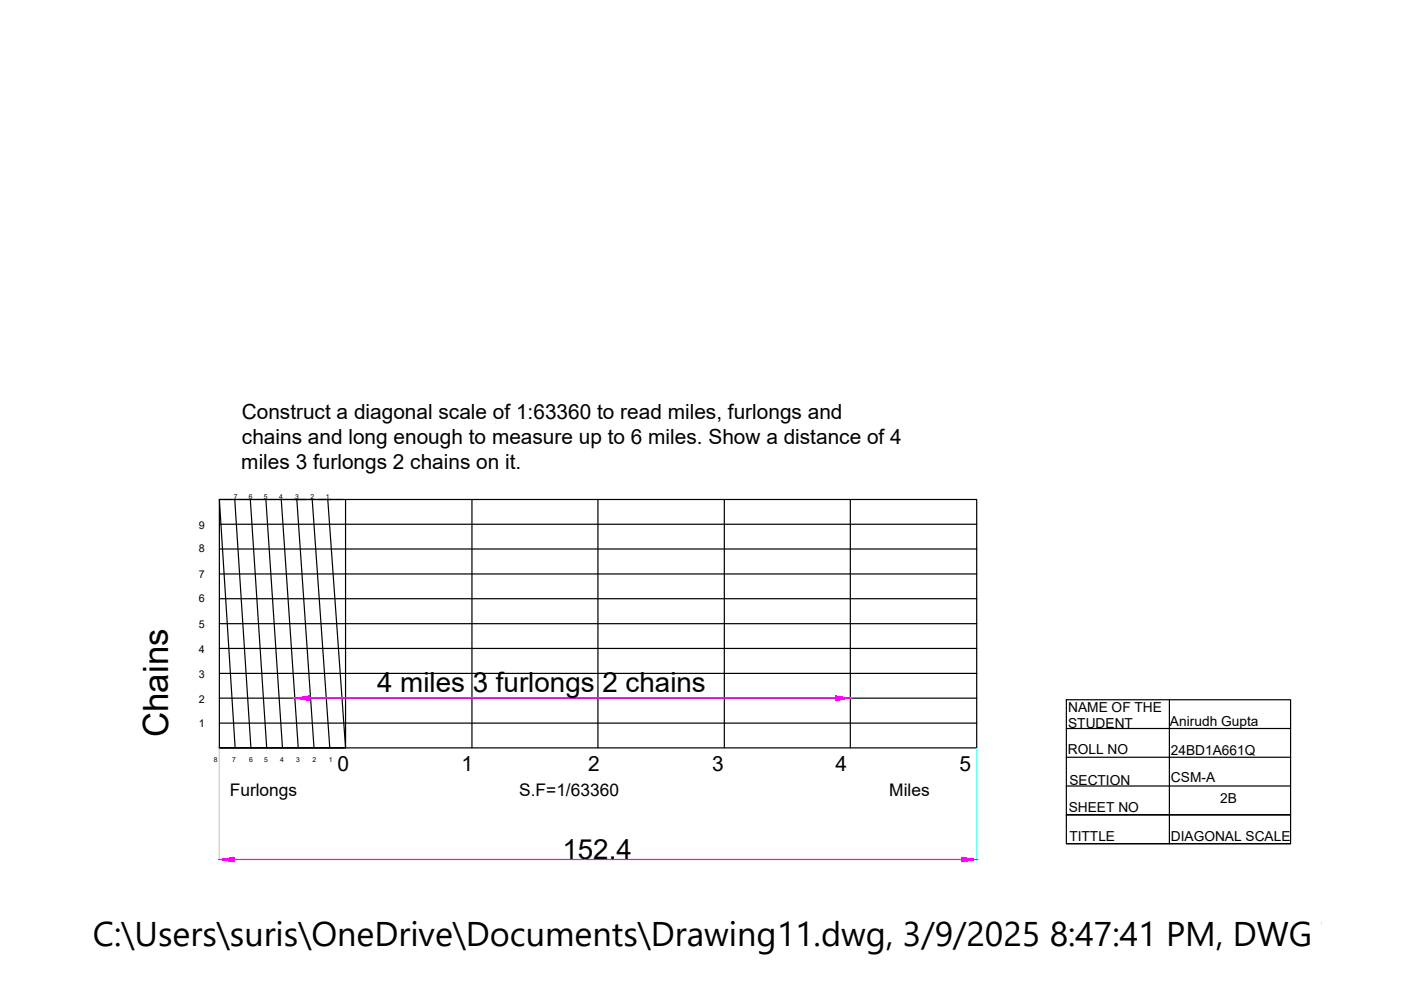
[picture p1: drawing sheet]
<svg xmlns="http://www.w3.org/2000/svg" width="297mm" height="210mm" viewBox="0 0 297 210" stroke-linecap="round" stroke-linejoin="round" font-family="sans-serif">
<!-- layer: 0 -->
<g fill="none" stroke="#000" stroke-width=".25">
<path d="M46.5 105.9h160.6v52.7h-160.6zM46.5 111.2h160.6M46.5 116.4h160.6M49.8 105.9l3.4 52.7M53.1 105.9l3.4 52.7M56.4 105.9l3.5 52.7M59.6 105.9l3.6 52.7M62.9 105.9l3.7 52.7M66.2 105.9l3.7 52.7M69.5 105.9l3.8 52.7M72.8 105.9h-26.3l3.4 52.7M73.3 105.9v52.7"/>
<path d="M100.1 105.9v52.7M126.8 105.9v52.7M153.6 105.9v52.7M180.3 105.9v52.7M46.5 121.7h160.6M46.5 137.5h160.6M46.5 132.2h160.6M46.5 126.9h160.6M46.5 153.3h160.6M46.5 148h160.6M46.5 142.8h160.6M46.5 158.6h26.8"/>
<path d="M226.1 148.4h47.5v30.5h-47.5zM226.1 154.5h47.5M247.9 148.4v30.5M226.1 178.9h47.5M226.1 166.7h47.5M226.1 160.6h47.5M273.6 172.7h-47.5h47.5"/>
</g>
<path d="M46.5 158.7v23.7M62.5 147.9v.1M180.3 147.9v.3M207.1 158.7v23.7" fill="none" stroke="#0ff" stroke-width=".25"/>
<path d="M65.7 148h111.5M49.6 182.2h154.3" fill="none" stroke="#f0f" stroke-width=".25"/>
<g fill="#f0f" stroke="#f0f" stroke-width=".21">
<path d="M46.5 182.2l3.1-.5v1.1z"/>
<path d="M203.9 181.7l3.2 .5-3.2 .6z"/>
<path d="M62.5 148l3.2-.5v1.1z"/>
<path d="M177.2 147.5l3.1 .5-3.1 .6z"/>
</g>
<text font-size="7.4" x="35.6" y="156.3" transform="rotate(-90 35.6 156.3)">Chains</text>
<text font-size="7.3" x="19.7" y="200.6">C:\Users\suris\OneDrive\Documents\Drawing11.dwg, 3/9/2025 8:47:41 PM, DWG To PD</text>
<g font-size="5.9">
<text x="80" y="146.7">4 miles 3 furlongs 2 chains</text>
<text x="119.2" y="182.1">152.4</text>
</g>
<g font-size="4.4">
<text x="51.3" y="88.8">Construct a diagonal scale of 1:63360 to read miles, furlongs and</text>
<text x="51.3" y="94.1">chains and long enough to measure up to 6 miles. Show a distance of 4</text>
<text x="51.2" y="99.4">miles 3 furlongs 2 chains on it.</text>
<text x="71.6" y="163.6">0</text>
<text x="97.9" y="163.5">1</text>
<text x="124.7" y="163.5">2</text>
<text x="151" y="163.4">3</text>
<text x="177.1" y="163.4">4</text>
<text x="203.4" y="163.4">5</text>
</g>
<g font-size="3.7">
<text x="48.7" y="168.7">Furlongs</text>
<text x="110.1" y="168.7">S.F=1/63360</text>
<text x="188.5" y="168.7">Miles</text>
</g>
<g font-size="2.9">
<text x="226.5" y="150.9">NAME OF THE</text>
<text x="226.5" y="154.2">STUDENT</text>
<text x="248.1" y="153.9">Anirudh Gupta</text>
<text x="226.4" y="160">ROLL NO</text>
<text x="248.2" y="160">24BD1A661Q</text>
<text x="226.7" y="166.4">SECTION</text>
<text x="248.3" y="165.8">CSM-A</text>
<text x="226.6" y="172.1">SHEET NO</text>
<text x="258.7" y="170.2">2B</text>
<text x="226.7" y="178.3">TITTLE</text>
<text x="248.2" y="178.4">DIAGONAL SCALE</text>
</g>
<g font-size="2.3">
<text x="42.1" y="112.1">9</text>
<text x="42.1" y="117">8</text>
<text x="42.1" y="122.5">7</text>
<text x="42.1" y="127.7">6</text>
<text x="42.1" y="133.2">5</text>
<text x="42.1" y="143.7">3</text>
<text x="42.1" y="138.4">4</text>
<text x="42.1" y="149">2</text>
<text x="42.1" y="154.2">1</text>
</g>
<g font-size="1.4">
<text x="49.6" y="105.9">7</text>
<text x="52.8" y="105.9">6</text>
<text x="56" y="105.9">5</text>
<text x="59.2" y="105.9">4</text>
<text x="62.6" y="105.9">3</text>
<text x="65.9" y="105.9">2</text>
<text x="69.1" y="105.8">1</text>
<text x="45.4" y="161.6">8</text>
<text x="49.2" y="161.6">7</text>
<text x="52.8" y="161.6">6</text>
<text x="56" y="161.6">5</text>
<text x="59.4" y="161.6">4</text>
<text x="62.8" y="161.6">3</text>
<text x="66.2" y="161.6">2</text>
<text x="69.8" y="161.6">1</text>
</g>
</svg>
